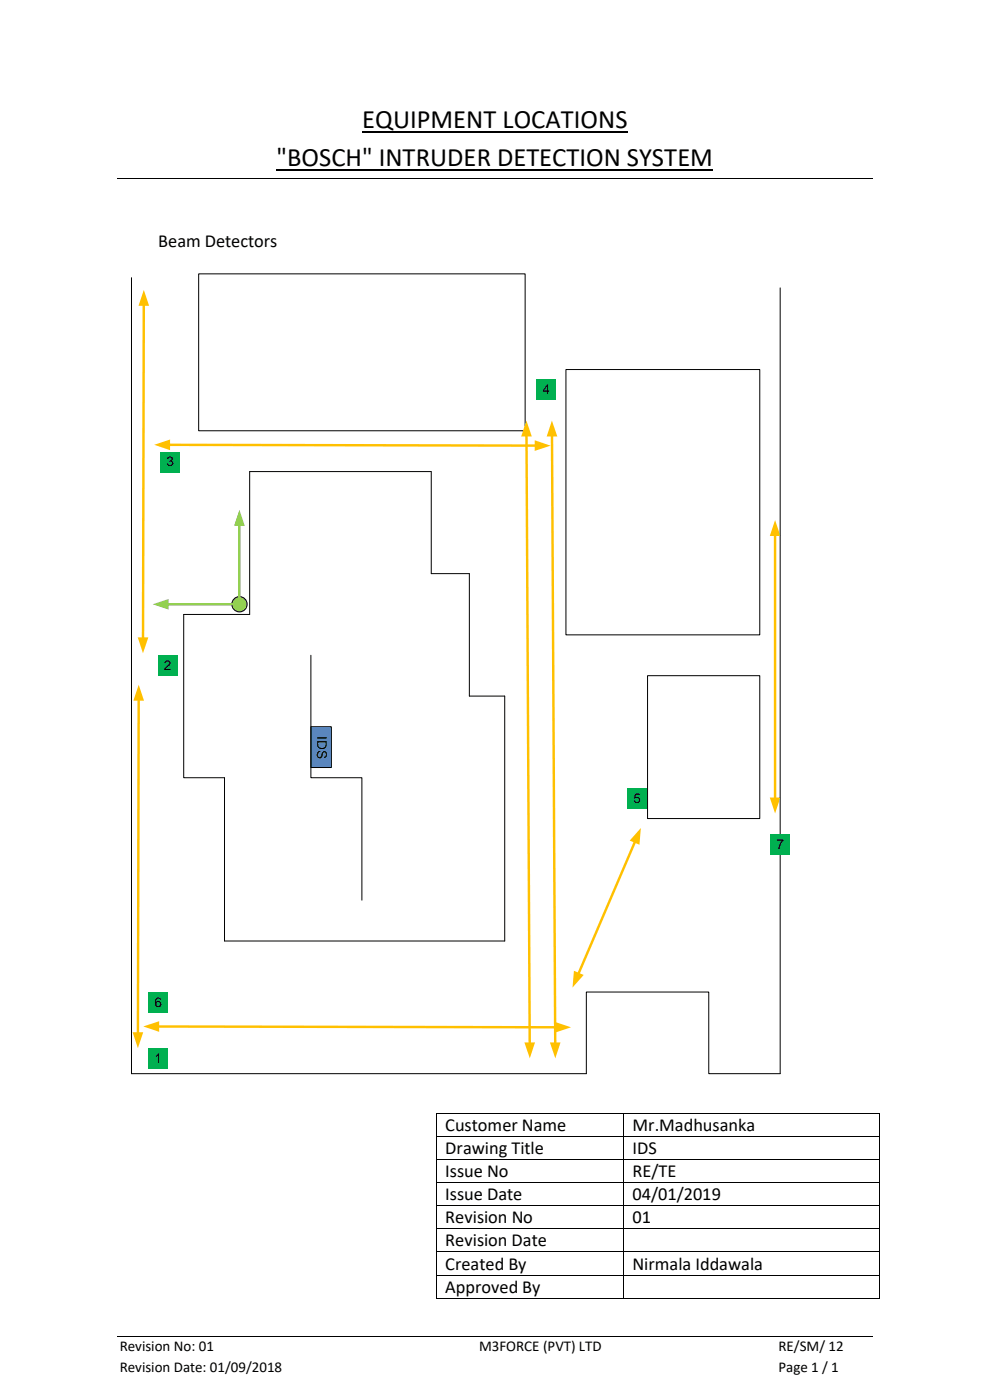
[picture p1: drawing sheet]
<svg xmlns="http://www.w3.org/2000/svg" width="210mm" height="297mm" viewBox="0 0 210 297" stroke-linecap="round" stroke-linejoin="round" font-family="sans-serif">
<path d="M91.5 100h-38.5v30.4h-14v34.6h8.6v34.6h59.5v-51.9h-7.5v-26h-8.1v-21.7" fill="none" stroke="#000" stroke-width=".21"/>
<path d="M35.8 94.4l77.9 .1" fill="none" stroke="#ffc000" stroke-width=".52"/>
<g fill="#ffc000">
<path d="M113.4 93.4l3.4 1.1-3.4 1.2z"/>
<path d="M32.7 94.4l3.4-1.2v2.3z"/>
</g>
<path d="M137.4 143.3h23.8v30.4h-23.8z" fill-rule="evenodd" fill="#fff"/>
<path d="M137.4 143.3h23.8v30.4h-23.8z" fill="none" stroke="#000" stroke-width=".21"/>
<path d="M42.1 58.1h69.3v33.3h-69.3z" fill-rule="evenodd" fill="#fff"/>
<path d="M42.1 58.1h69.3v33.3h-69.3z" fill="none" stroke="#000" stroke-width=".21"/>
<path d="M120.1 78.4h41.1v56.3h-41.1z" fill-rule="evenodd" fill="#fff"/>
<path d="M120.1 78.4h41.1v56.3h-41.1z" fill="none" stroke="#000" stroke-width=".21"/>
<path d="M30.5 64.6l-.2 70.9" fill="none" stroke="#ffc000" stroke-width=".52"/>
<g fill="#ffc000">
<path d="M29.2 135.2h2.3l-1.2 3.4z"/>
<path d="M30.5 61.5l1.1 3.4h-2.2z"/>
</g>
<path d="M29.4 148.4l-.1 70.9" fill="none" stroke="#ffc000" stroke-width=".52"/>
<g fill="#ffc000">
<path d="M28.1 219h2.3l-1.1 3.4z"/>
<path d="M29.4 145.3l1.1 3.4-2.2-.1z"/>
</g>
<path d="M27.9 58.9v168.9h96.5v-17.3h26v17.3h15.1" fill="none" stroke="#000" stroke-width=".21"/>
<path d="M117.1 92.3l.7 129.1" fill="none" stroke="#ffc000" stroke-width=".52"/>
<g fill="#ffc000">
<path d="M116.7 221.2l2.2-.1-1.1 3.4z"/>
<path d="M117.1 89.2l1.1 3.4h-2.2z"/>
</g>
<path d="M164.4 113.4v56.1" fill="none" stroke="#ffc000" stroke-width=".52"/>
<g fill="#ffc000">
<path d="M163.3 169.2h2.2l-1.1 3.4z"/>
<path d="M164.4 110.3l1.1 3.4h-2.2z"/>
</g>
<path d="M33.5 217.8l84.5 .1" fill="none" stroke="#ffc000" stroke-width=".52"/>
<g fill="#ffc000">
<path d="M117.8 216.8l3.3 1.1-3.3 1.2z"/>
<path d="M30.4 217.8l3.4-1.2v2.3z"/>
</g>
<path d="M65.9 154.2h4.4v8.6h-4.4z" fill-rule="evenodd" fill="#548bd4"/>
<path d="M65.9 154.2h4.4v8.6h-4.4z" fill="none" stroke="#000" stroke-width=".21"/>
<path d="M134.7 178.5l-12 28.2" fill="none" stroke="#ffc000" stroke-width=".52"/>
<g fill="#ffc000">
<path d="M121.8 206l2 .8-2.3 2.7z"/>
<path d="M135.9 175.7l-.2 3.5-2.1-.9z"/>
</g>
<g fill="#00b050">
<path d="M31.5 222.4h4.2v4.3h-4.2z" fill-rule="evenodd"/>
<path d="M33.5 139h4.1v4.3h-4.1z" fill-rule="evenodd"/>
<path d="M34 95.9h4.2v4.3h-4.2z" fill-rule="evenodd"/>
<path d="M113.7 80.6h4.2v4.3h-4.2z" fill-rule="evenodd"/>
<path d="M133 167.2h4.2v4.3h-4.2z" fill-rule="evenodd"/>
<path d="M31.5 210.5h4.2v4.3h-4.2z" fill-rule="evenodd"/>
</g>
<path d="M165.5 61.1v166.7" fill="none" stroke="#000" stroke-width=".21"/>
<path d="M163.3 176.9h4.2v4.3h-4.2z" fill-rule="evenodd" fill="#00b050"/>
<path d="M111.7 92.3l.7 129.1" fill="none" stroke="#ffc000" stroke-width=".52"/>
<g fill="#ffc000">
<path d="M111.2 221.2l2.3-.1-1.1 3.4z"/>
<path d="M111.7 89.2l1.1 3.4h-2.2z"/>
</g>
<circle cx="50.8" cy="128.2" r="1.62" fill="#92d050"/>
<circle cx="50.8" cy="128.2" r="1.62" fill="none" stroke="#000" stroke-width=".21"/>
<path d="M35.5 128.2h13.7" fill="none" stroke="#92d050" stroke-width=".52"/>
<path d="M32.4 128.2l3.4-1.1v2.2z" fill="#92d050"/>
<path d="M50.8 111.3v15.3" fill="none" stroke="#92d050" stroke-width=".52"/>
<path d="M50.8 108.2l1.1 3.3h-2.2z" fill="#92d050"/>
<g fill="none" stroke="#000" stroke-width=".21">
<path d="M24.9 37.8h160.3M65.9 139v26h10.9v26M92.6 236.2v4.8M92.6 236.1h39.6M132.3 236.2v4.8M132.4 236.1h54.1M186.6 236.2v4.8M92.6 241.1v4.8M92.6 246v4.8M92.6 250.9v4.8M92.6 255.9v4.7M92.6 241h39.6"/>
<path d="M92.6 245.9h39.6M92.6 250.9h39.6M92.6 255.8h39.6M132.3 241.1v4.8M132.3 246v4.8M132.3 250.9v4.8M132.3 255.9v4.7M132.4 241h54.1M132.4 245.9h54.1M132.4 250.9h54.1M132.4 255.8h54.1M186.6 241.1v4.8"/>
<path d="M186.6 246v4.8M186.6 250.9v4.8M186.6 255.9v4.7M92.6 260.8v4.7M92.6 265.7v4.7M92.6 270.6v4.8M92.6 260.7h39.6M92.6 265.6h39.6M92.6 270.5h39.6M92.6 275.5h39.6M132.3 260.8v4.7M132.3 265.7v4.7"/>
<path d="M132.3 270.6v4.8M132.4 260.7h54.1M132.4 265.6h54.1M132.4 270.5h54.1M132.4 275.5h54.1M186.6 260.8v4.7M186.6 265.7v4.7M186.6 270.6v4.8M24.9 283.6h160.3"/>
</g>
<path d="M58.7 36h92.6M76.9 28.1h56.3" fill="none" stroke="#000" stroke-width=".38"/>
<g fill="#000">
<path d="M92.5 236h.1v.2h-.1z" fill-rule="evenodd"/>
<path d="M92.5 236h.1v.2h-.1z" fill-rule="evenodd"/>
<path d="M132.2 236h.2v.2h-.2z" fill-rule="evenodd"/>
<path d="M186.5 236h.1v.2h-.1z" fill-rule="evenodd"/>
<path d="M186.5 236h.1v.2h-.1z" fill-rule="evenodd"/>
<path d="M92.5 241h.1v.1h-.1z" fill-rule="evenodd"/>
<path d="M92.5 245.9h.1v.1h-.1z" fill-rule="evenodd"/>
<path d="M92.5 250.8h.1v.1h-.1z" fill-rule="evenodd"/>
<path d="M92.5 255.7h.1v.2h-.1z" fill-rule="evenodd"/>
<path d="M132.2 241h.2v.1h-.2z" fill-rule="evenodd"/>
<path d="M132.2 245.9h.2v.1h-.2z" fill-rule="evenodd"/>
<path d="M132.2 250.8h.2v.1h-.2z" fill-rule="evenodd"/>
<path d="M132.2 255.7h.2v.2h-.2z" fill-rule="evenodd"/>
<path d="M186.5 241h.1v.1h-.1z" fill-rule="evenodd"/>
<path d="M186.5 245.9h.1v.1h-.1z" fill-rule="evenodd"/>
<path d="M186.5 250.8h.1v.1h-.1z" fill-rule="evenodd"/>
<path d="M186.5 255.7h.1v.2h-.1z" fill-rule="evenodd"/>
<path d="M92.5 260.6h.1v.2h-.1z" fill-rule="evenodd"/>
<path d="M92.5 265.5h.1v.2h-.1z" fill-rule="evenodd"/>
<path d="M92.5 270.4h.1v.2h-.1z" fill-rule="evenodd"/>
<path d="M92.5 275.4h.1v.1h-.1z" fill-rule="evenodd"/>
<path d="M92.5 275.4h.1v.1h-.1z" fill-rule="evenodd"/>
<path d="M132.2 260.6h.2v.2h-.2z" fill-rule="evenodd"/>
<path d="M132.2 265.5h.2v.2h-.2z" fill-rule="evenodd"/>
<path d="M132.2 270.4h.2v.2h-.2z" fill-rule="evenodd"/>
<path d="M132.2 275.4h.2v.1h-.2z" fill-rule="evenodd"/>
<path d="M186.5 260.6h.1v.2h-.1z" fill-rule="evenodd"/>
<path d="M186.5 265.5h.1v.2h-.1z" fill-rule="evenodd"/>
<path d="M186.5 270.4h.1v.2h-.1z" fill-rule="evenodd"/>
<path d="M186.5 275.4h.1v.1h-.1z" fill-rule="evenodd"/>
<path d="M186.5 275.4h.1v.1h-.1z" fill-rule="evenodd"/>
</g>
<g font-size="5.6">
<text x="76.9" y="27.2">EQUIPMENT LOCATIONS</text>
<text x="58.7" y="35.1">&quot;BOSCH&quot; INTRUDER DETECTION SYSTEM</text>
</g>
<g font-size="3.9">
<text x="33.6" y="52.5">Beam Detectors</text>
<text x="94.5" y="239.9">Customer Name</text>
<text x="134.2" y="239.9">Mr.Madhusanka</text>
<text x="94.5" y="244.8">Drawing Title</text>
<text x="134.2" y="244.8">IDS</text>
<text x="94.5" y="249.7">Issue No</text>
<text x="134.2" y="249.7">RE/TE</text>
<text x="94.5" y="254.6">Issue Date</text>
<text x="134.2" y="254.6">04/01/2019</text>
<text x="94.5" y="259.5">Revision No</text>
<text x="134.2" y="259.5">01</text>
<text x="94.5" y="264.4">Revision Date</text>
<text x="94.5" y="269.4">Created By</text>
<text x="134.2" y="269.4">Nirmala Iddawala</text>
<text x="94.5" y="274.3">Approved By</text>
</g>
<g font-size="3.2">
<text x="25.4" y="286.7">Revision No: 01</text>
<text x="101.6" y="286.7">M3FORCE (PVT) LTD</text>
<text x="165.1" y="286.7">RE/SM/ 12</text>
<text x="25.4" y="291.1">Revision Date: 01/09/2018</text>
<text x="165.1" y="291.1">Page 1 / 1</text>
</g>
<g font-size="2.9">
<text x="115.1" y="83.6">4</text>
<text x="35.3" y="98.9">3</text>
<text x="34.8" y="142.1">2</text>
<text x="67.3" y="156.2" transform="rotate(90 67.3 156.2)">IDS</text>
<text x="134.4" y="170.3">5</text>
<text x="164.7" y="180">7</text>
<text x="32.8" y="213.6">6</text>
<text x="32.8" y="225.5">1</text>
</g>
</svg>
